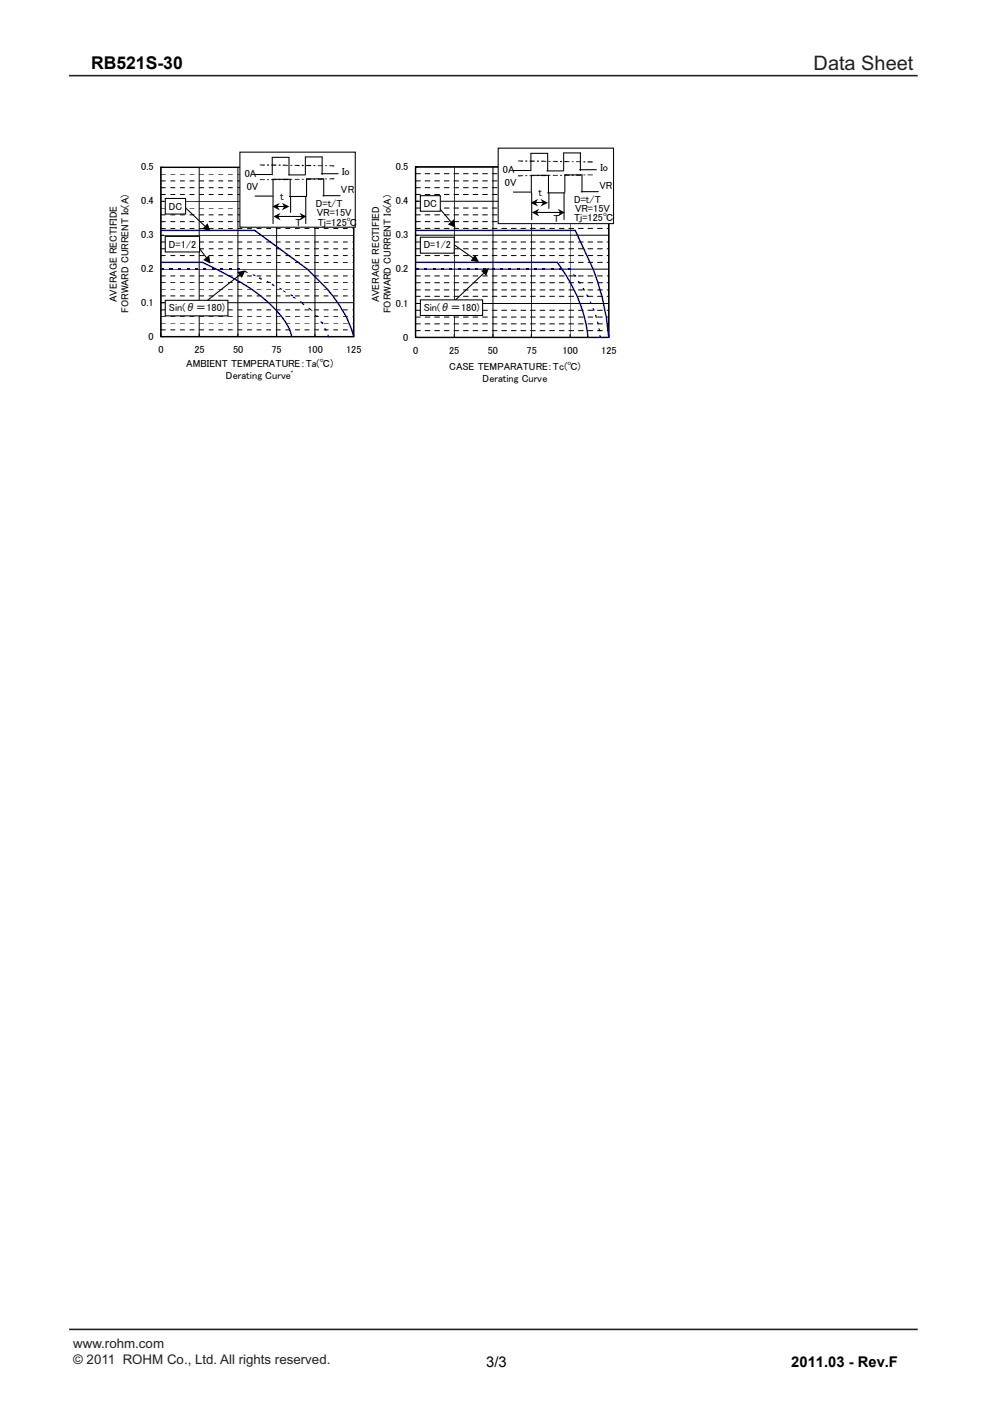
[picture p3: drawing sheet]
<svg xmlns="http://www.w3.org/2000/svg" width="210mm" height="297mm" viewBox="0 0 210 297" stroke-linecap="round" stroke-linejoin="round" font-family="sans-serif">
<path d="M14.6 16h180M14.7 281.9h180" fill="none" stroke="#231f20" stroke-width=".34"/>
<g fill="none" stroke="#000" stroke-width=".21" stroke-dasharray="1 1 1 1 1 1 1 1" stroke-linecap="butt">
<path d="M34.1 39.8h40.9M34.1 38.4h40.9M34.1 36.9h40.9M34.1 59.9h40.9M34.1 58.5h40.9M34.1 55.6h40.9M34.1 54.2h40.9M34.1 52.7h40.9M34.1 51.3h40.9M34.1 48.4h40.9M34.1 47h40.9M34.1 45.6h40.9"/>
<path d="M34.1 44.1h40.9M34.1 41.2h40.9M34.1 69.9h40.9M34.1 68.5h40.9M34.1 67.1h40.9M34.1 65.7h40.9M34.1 62.7h40.9M34.1 61.3h40.9"/>
</g>
<path d="M42.2 35.5v35.9M50.5 35.5v35.9M58.7 35.5v35.9M66.8 35.5v35.9M34.1 57.1h40.9M34.1 49.9h40.9M34.1 42.7h40.9M34.1 70.8v.6h40.9v-35.9h-40.9v35.9h.6M34.1 64.2h40.9" fill="none" stroke="#000" stroke-width=".21"/>
<path d="M34.1 35.5h40.9v35.9h-40.9z" fill="none" stroke="#000" stroke-width=".3"/>
<path d="M34.1 48.9h19.9l11.2 8.2 4.2 4.2a25.9 25.9 0 0 1 5.6 10.1" fill="none" stroke="#000080" stroke-width=".3"/>
<g fill="#000080">
<path d="M69.4 71h.3l.1 .5h-.2z"/>
<path d="M68.7 69.6h.4l.2 .5h-.3z"/>
<path d="M68.2 68.3h.3l.1 .2h-.4z"/>
<path d="M67.9 68.2h.3l.4 .5h-.4z"/>
<path d="M67.1 66.9h.3l.2 .3-.4-.1z"/>
<path d="M66.7 66.8h.4l.3 .4h-.3z"/>
<path d="M65.7 65.4l.6 .5h-.3z"/>
<path d="M65.4 65.2l.6 .3v.3l-.6-.4z"/>
<path d="M64 64.1l.5 .3v.4l-.5-.4z"/>
<path d="M63.7 63.8l.5 .3v.2l-.5-.2z"/>
<path d="M62.1 62.8l.6 .3v.3l-.6-.3z"/>
<path d="M61.6 62.3l.5 .4v.2l-.5-.2z"/>
<path d="M60 61.5l.5 .3 .1 .3-.5-.3z"/>
<path d="M59.3 61l.5 .2 .1 .3-.6-.3z"/>
<path d="M57.7 60.1l.5 .3 .1 .3-.6-.2z"/>
<path d="M56.6 59.5l.5 .3v.2l-.5-.2z"/>
<path d="M54.9 58.8l.6 .2v.4l-.6-.3z"/>
<path d="M53.6 58.1l.6 .2v.3l-.5-.2z"/>
<path d="M52 57.4l.5 .3 .1 .2-.6-.2z"/>
<path d="M50.6 56.9l.3 .1v.2h-.3z"/>
</g>
<g fill="#000080">
<path d="M69 69.8h.3z"/>
<path d="M50.4 56.9h.6v.2h-.6z"/>
<path d="M48.5 56.9h.6v.2h-.6z"/>
<path d="M46.7 56.9h.6v.2h-.6z"/>
<path d="M45 56.9h.6v.2h-.6z"/>
<path d="M43.2 56.9h.6v.2h-.6z"/>
<path d="M41.4 56.9h.6v.2h-.6z"/>
<path d="M39.6 56.9h.6v.2h-.6z"/>
<path d="M37.8 56.9h.6v.2h-.6z"/>
<path d="M36 56.9h.7v.2h-.7z"/>
<path d="M34.2 56.9h.6v.2h-.6z"/>
</g>
<path d="M34.1 55.6h8.8a55.2 55.2 0 0 1 14.1 8.6 18.2 18.2 0 0 1 4.5 5.7l.4 1.5" fill="none" stroke="#000080" stroke-width=".3"/>
<path d="M38.8 43.5l4.7 4.5M41.2 51.3l2.6 3.3M50.9 58.3l-6.9 5.4" fill="none" stroke="#000" stroke-width=".22"/>
<path d="M44 47.3l.6 1.7-1.7-.5zM43.1 55.1l1.3-1 .2 1.8zM50.3 57.7l1.8-.4-.8 1.6z" fill="#000"/>
<g fill="#fff" stroke="#000" stroke-width=".22">
<path d="M35.1 63.7h13.2v3.3h-13.2z" fill-rule="evenodd"/>
<path d="M35.1 50.1h7.2v3.3h-7.2z" fill-rule="evenodd"/>
<path d="M35.1 42.1h4.3v3.3h-4.3z" fill-rule="evenodd"/>
</g>
<g fill="none" stroke="#000" stroke-width=".21" stroke-dasharray="1 1 1 1 1 1 1 1">
<path d="M88.1 39.8h41M88.1 38.4h41M88.1 36.8h41M88.1 59.9h41M88.1 58.5h41M88.1 55.6h41M88.1 54.2h41M88.1 52.7h41M88.1 51.3h41M88.1 48.4h41M88.1 47h41M88.1 45.6h41"/>
<path d="M88.1 44.1h41M88.1 41.2h41M88.1 70.1h41M88.1 68.7h41M88.1 67.2h41M88.1 65.8h41M88.1 62.8h41M88.1 61.5h41"/>
</g>
<path d="M96.4 35.4v36.1M104.6 35.4v36.1M112.7 35.4v36.1M120.9 35.4v36.1M129.1 35.4h-41v36.1h.6M129.1 35.4v36.1h-41v-.6M88.1 57.1h41M88.1 49.9h41M88.1 42.7h41M88.1 64.3h41" fill="none" stroke="#000" stroke-width=".21"/>
<path d="M88.1 35.4h41v36.1h-41z" fill="none" stroke="#000" stroke-width=".3"/>
<path d="M88.1 48.9h33.9l3.8 8.2a52.5 52.5 0 0 1 3.3 14.4" fill="none" stroke="#000080" stroke-width=".3"/>
<g fill="#000080">
<path d="M127.1 71l.3 .1 .1 .5h-.3z"/>
<path d="M126.9 69.6l.4 .1v.6l-.3-.1z"/>
<path d="M126.6 68.2h.3l.1 .5h-.3z"/>
<path d="M126.2 66.7l.3 .1 .2 .6-.4-.1z"/>
<path d="M125.6 65.4h.4l.2 .5h-.4z"/>
<path d="M125.2 64.2h.4z"/>
<path d="M125.1 63.9h.2l.3 .5h-.4z"/>
<path d="M124.5 62.7l.4 .1h-.3z"/>
<path d="M124.3 62.5h.3l.3 .5h-.4z"/>
<path d="M123.8 61.2l.3 .2h-.3z"/>
<path d="M123.5 61h.3l.3 .6h-.3z"/>
<path d="M122.9 59.8h.3l.1 .2z"/>
<path d="M122.5 59.6h.4l.3 .5h-.3z"/>
<path d="M121.8 58.3h.4l.1 .3h-.4z"/>
<path d="M121.5 58.2h.3l.4 .5h-.4z"/>
<path d="M120.7 56.9h.4l.1 .2h-.3z"/>
</g>
<g fill="#000080">
<path d="M125.8 65.6h.4z"/>
<path d="M120.4 56.9h.6v.3h-.6z"/>
<path d="M118.6 56.9h.6v.3h-.6z"/>
<path d="M116.8 56.9h.6v.3h-.6z"/>
<path d="M115.1 56.9h.6v.3h-.6z"/>
<path d="M113.3 56.9h.6v.3h-.6z"/>
<path d="M111.5 56.9h.6v.3h-.6z"/>
<path d="M109.7 56.9h.6v.3h-.6z"/>
<path d="M107.9 56.9h.6v.3h-.6z"/>
<path d="M106.1 56.9h.6v.3h-.6z"/>
<path d="M104.3 56.9h.6v.3h-.6z"/>
<path d="M102.5 56.9h.6v.3h-.6z"/>
<path d="M100.8 56.9h.5v.3h-.5z"/>
<path d="M99 56.9h.6v.3h-.6z"/>
<path d="M97.2 56.9h.6v.3h-.6z"/>
<path d="M95.3 56.9h.6v.3h-.6z"/>
<path d="M93.6 56.9h.5v.3h-.5z"/>
<path d="M91.8 56.9h.6v.3h-.6z"/>
<path d="M90 56.9h.6v.3h-.6z"/>
<path d="M88.2 56.9h.6v.3h-.6z"/>
</g>
<path d="M88.1 55.6h30.1a31.6 31.6 0 0 1 6.5 15.9" fill="none" stroke="#000080" stroke-width=".3"/>
<path d="M92.4 43.2l3.3 3.9M96.4 52l3.9 2.7M102.6 57.9l-6.2 5.9" fill="none" stroke="#000" stroke-width=".22"/>
<path d="M95 47.6l1.3-1.1 .3 1.8zM100.8 54l.8 1.5-1.8-.2zM102 57.4l1.7-.6-.6 1.7z" fill="#000"/>
<g fill="#fff" stroke="#000" stroke-width=".22">
<path d="M89.2 63.6h13.2v3.3h-13.2z" fill-rule="evenodd"/>
<path d="M89.2 50.3h7.2v3.4h-7.2z" fill-rule="evenodd"/>
<path d="M89.2 41.5h4.2v3.3h-4.2z" fill-rule="evenodd"/>
<path d="M50.9 32.3h24.5v15.9h-24.5z" fill-rule="evenodd"/>
</g>
<g fill="none" stroke="#000" stroke-width=".22">
<path d="M54.1 37h3.6M57.7 37.1v-3.7h3.6v3.7M61.2 37.1h3.6M64.8 37v-3.7h3.5v3.7M68.2 36.8h3.5M54.1 41.6h3.6M58.8 43.8h1.6M59 45.9h5M61.4 41.7h3.6M61.6 41.7v-3.7h-3.7v9.4M61.6 41.7v3.3M64.9 41.7v5.7"/>
<path d="M65 41.6v-3.7h3.7v3.7M68.5 41.5h3.6"/>
</g>
<g fill="#000">
<path d="M55 35h1.2l-.2 .1zM55 38.1h1.2zM56.6 34.9h.5v.2h-.4zM56.6 38h.5v.2h-.5zM57.5 35h1.2l-.1 .1h-1zM57.5 38.1l.2-.2h.9l.1 .2zM59.1 35l.3-.1 .1 .2h-.4zM59.1 38l.3-.1 .1 .2-.3 .1zM59.9 35.1l.2-.2 1 .2zM60 37.9l1.1 .1-.1 .2h-1zM61.6 35h.4v.1h-.4zM61.6 37.9h.4v.2h-.4z"/>
<path d="M62.5 35l1.1 .1-.2 .1-.9-.1zM62.5 37.9l1.1 .1-1.1 .1zM64 35h.4v.1l-.3 .1zM64 37.9h.4v.2h-.4zM64.9 35h1.1v.1l-1.1 .1zM64.9 37.9h1.1v.2h-1.1zM66.5 35h.3l.1 .2h-.4zM66.5 37.9l.3-.1 .1 .2-.4 .1zM67.4 35.1h1.1l-1.1 .1zM67.4 37.8l1.1 .1-.1 .2h-.9zM68.9 35.1h.4v.1zM68.9 37.9l.4-.1v.2z"/>
<path d="M69.9 35.1h1.1l-.1 .2-1-.1zM69.9 37.8h1l.1 .1-1.1 .1z"/>
</g>
<path d="M57.7 43.8l1.7-.8-.6 .8 .6 .8zM58 45.9l1.5-.8-.5 .8 .5 .8zM59.8 43l1.6 .8-1.6 .8 .5-.8zM63.5 45.1l1.5 .8-1.5 .8 .5-.8z" fill="#000"/>
<path d="M105.7 31.4h24.4v16h-24.4z" fill-rule="evenodd" fill="#fff" stroke="#000" stroke-width=".22"/>
<g fill="none" stroke="#000" stroke-width=".22">
<path d="M108.9 36.2h3.5M112.6 36.2v-3.7h3.6v3.7M116 36.2h3.5M119.5 36.2v-3.8h3.6v3.8M122.9 36h3.6M108.9 40.7h3.6M112.7 40.9v-3.7h3.6v3.7M112.8 40.9v5.7M113.6 42.9h1.5M113.8 45h5M116.2 40.9h3.6M116.4 40.9v3.3"/>
<path d="M119.6 40.9v5.7M119.8 40.7v-3.6h3.6v3.6M123.3 40.6h3.6"/>
</g>
<g fill="#000">
<path d="M109.8 34.1h1.2l-.2 .2zM109.8 37.3h1.2l-1 .1zM111.4 34h.4v.2l-.3 .1zM111.4 37.2h.4v.1h-.4zM112.4 34h1l.1 .2-1.1 .1zM112.3 37.3h1.2zM113.9 34.1l.3-.1 .1 .3h-.4zM113.9 37.2l.3-.1 .1 .2h-.3zM114.7 34.2l.2-.2 1 .2zM114.8 37.1l1.1 .1-.2 .1h-.9zM116.3 34.1h.5v.2h-.5zM116.3 37.1h.5v.2h-.5z"/>
<path d="M117.3 34.1l1.1 .1-.2 .2-.9-.1zM117.3 37.1l1.1 .1-1.1 .1zM118.8 34.2l.3-.1 .1 .2-.3 .1zM118.8 37.1h.4v.2h-.4zM119.7 34.1l1.1 .2-1.1 .1zM119.7 37.1l1-.1 .1 .2-1.1 .1zM121.2 34.3l.5-.1v.2zM121.3 37h.4v.3h-.4zM122.2 34.2l1.1 .1-1.1 .1zM122.2 37l1.1 .1-.1 .2h-.9zM123.7 34.3l.4-.1-.1 .3h-.2zM123.7 37.1l.4-.1v.2z"/>
<path d="M124.6 34.2h1l.1 .2-1 .1zM124.6 37h1.1v.2h-1.1z"/>
</g>
<path d="M112.5 43l1.6-.8-.5 .8 .5 .8zM112.8 45l1.6-.7-.5 .7 .5 .9zM114.6 42.2l1.6 .8-1.6 .8 .5-.8zM118.3 44.3l1.5 .7-1.5 .9 .5-.9z" fill="#000"/>
<text font-size="4.2" fill="#231f20" x="172.6" y="14.9">Data Sheet</text>
<text font-size="3.7" x="19.3" y="14.6">RB521S-30</text>
<g font-size="3.1">
<text x="103.1" y="289.9">3/3</text>
<text x="167.8" y="289.8">2011.03 - Rev.F</text>
</g>
<g font-size="2.8" fill="#231f20">
<text x="15.5" y="285.8">www.rohm.com</text>
<text x="15.5" y="289.2">© 2011 ROHM Co., Ltd. All rights reserved.</text>
</g>
<g font-size="2.2">
<text x="30" y="36.1">0.5</text>
<text x="51.9" y="37.4">0A</text>
<text x="52.3" y="40.4">0V</text>
<text x="72.3" y="41">VR</text>
<text x="72.6" y="37">Io</text>
<text x="84" y="36.1">0.5</text>
<text x="106.7" y="36.6">0A</text>
<text x="107.1" y="39.5">0V</text>
<text x="114.2" y="41.7">t</text>
<text x="127.2" y="40.1">VR</text>
<text x="127.3" y="36.2">Io</text>
<text x="30" y="43.3">0.4</text>
<text x="35.8" y="44.4">DC</text>
<text x="59.4" y="42.5">t</text>
<text x="62.7" y="47.9">T</text>
<text x="67" y="43.9">D=t/T</text>
<text x="67.2" y="45.8">VR=15V</text>
<text x="67.4" y="47.9">Tj=125℃</text>
<text x="84" y="43.3">0.4</text>
<text x="89.9" y="43.9">DC</text>
<text x="117.4" y="47.1">T</text>
<text x="121.7" y="46.9">Tj=125℃</text>
<text x="121.7" y="43.1">D=t/T</text>
<text x="122" y="45">VR=15V</text>
<text x="30" y="50.5">0.3</text>
<text x="35.8" y="52.5">D=1/2</text>
<text x="84" y="50.5">0.3</text>
<text x="89.9" y="52.7">D=1/2</text>
<text x="30" y="57.7">0.2</text>
<text x="84" y="57.7">0.2</text>
<text x="24.8" y="64" transform="rotate(-90 24.8 64)">AVERAGE RECTIFIDE</text>
<text x="30" y="64.9">0.1</text>
<text x="80.4" y="64.1" transform="rotate(-90 80.4 64.1)">AVERAGE RECTIFIED</text>
<text x="84" y="65">0.1</text>
<text x="89.9" y="66">Sin(θ＝180)</text>
<text x="27.3" y="66.4" transform="rotate(-90 27.3 66.4)">FORWARD CURRENT Io(A)</text>
<text x="35.8" y="66">Sin(θ＝180)</text>
<text x="82.9" y="66.5" transform="rotate(-90 82.9 66.5)">FORWARD CURRENT Io(A)</text>
<text x="31.5" y="72.1">0</text>
<text x="33.6" y="74.9">0</text>
<text x="39.5" y="77.9">AMBIENT TEMPERATURE：Ta(℃)</text>
<text x="41.2" y="74.9">25</text>
<text x="49.4" y="74.9">50</text>
<text x="57.6" y="74.9">75</text>
<text x="65.2" y="74.9">100</text>
<text x="73.4" y="74.9">125</text>
<text x="85.5" y="72.2">0</text>
<text x="87.6" y="75">0</text>
<text x="95.2" y="75">25</text>
<text x="103.5" y="75">50</text>
<text x="111.7" y="75">75</text>
<text x="119.3" y="75">100</text>
<text x="127.5" y="75">125</text>
<text x="47.9" y="80.4">Derating Curveﾞ</text>
<text x="95.2" y="78.5">CASE TEMPARATURE：Tc(℃)</text>
<text x="102.4" y="81">Derating Curve</text>
</g>
</svg>
